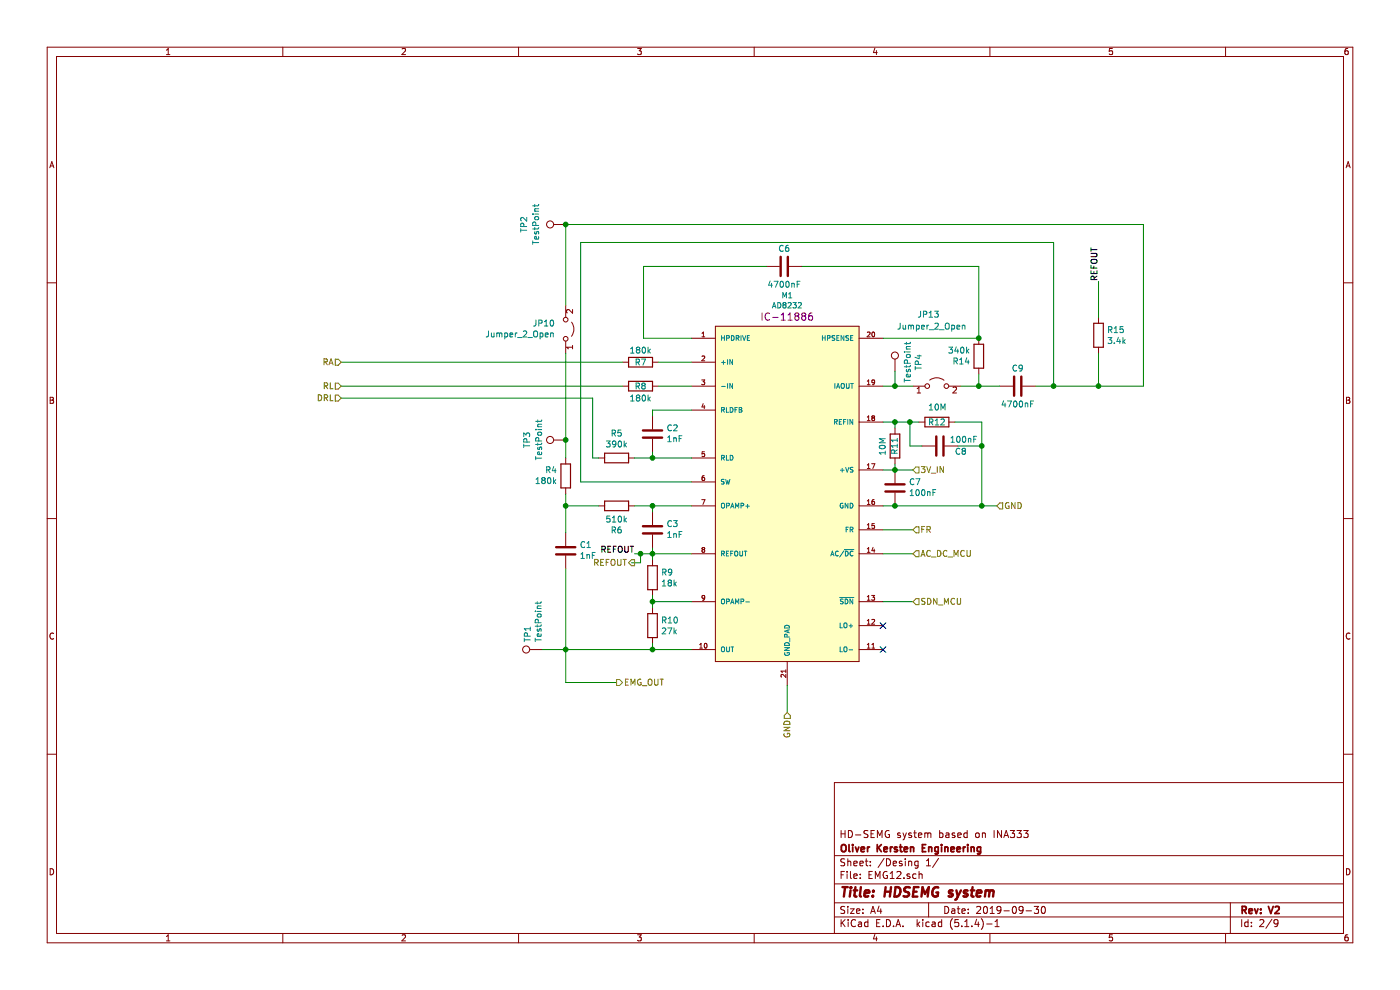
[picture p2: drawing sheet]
EESchema Schematic File Version 4
LIBS:ADS1298_FINAL-cache
EELAYER 30 0
EELAYER END
$Descr A4 11693 8268
encoding utf-8
Sheet 2 9
Title "HDSEMG system"
Date "2019-09-30"
Rev "V2"
Comp "Oliver Kersten Engineering"
Comment1 "HD-SEMG system based on INA333"
Comment2 ""
Comment3 ""
Comment4 ""
$EndDescr
$Comp
L Device:C C?
U 1 1
P 6550 2225
AR Path="/6DE65F14" Ref="C?"  Part="1" 
AR Path="/6DE5C03E/6DE65F14" Ref="C?"  Part="1" 
AR Path="/6DF2C954/6DE65F14" Ref="C?"  Part="1" 
AR Path="/794AF32B/6DE65F14" Ref="C6"  Part="1" 
F 0 "C6" V 6400 2225 50  0000 C CNN
F 1 "4700nF" V 6700 2225 50  0000 C CNN
F 2 "Capacitor_SMD:C_0805_2012Metric_Pad1.15x1.40mm_HandSolder" H 6588 2075 50  0001 C CNN
F 3 "~" H 6550 2225 50  0001 C CNN
	1    6550 2225
	0    1    1    0   
$EndComp
Wire Wire Line
	5775 3025 5500 3025
$Comp
L Device:C C?
U 1 1
P 5450 3625
AR Path="/6DE65F80" Ref="C?"  Part="1" 
AR Path="/6DE5C03E/6DE65F80" Ref="C?"  Part="1" 
AR Path="/6DF2C954/6DE65F80" Ref="C?"  Part="1" 
AR Path="/794AF32B/6DE65F80" Ref="C2"  Part="1" 
F 0 "C2" H 5335 3579 50  0000 R CNN
F 1 "1nF" H 5335 3670 50  0000 R CNN
F 2 "Capacitor_SMD:C_0805_2012Metric_Pad1.15x1.40mm_HandSolder" H 5488 3475 50  0001 C CNN
F 3 "~" H 5450 3625 50  0001 C CNN
	1    5450 3625
	-1   0    0    1   
$EndComp
Wire Wire Line
	4950 3825 5000 3825
Wire Wire Line
	5450 3775 5450 3825
Connection ~ 5450 3825
Wire Wire Line
	5450 3825 5775 3825
Wire Wire Line
	5450 3475 5450 3425
Wire Wire Line
	5450 3425 5775 3425
$Comp
L ADS1298_FINAL-rescue:AD8232-SparkFun-Sensors M?
U 1 1
P 6575 4425
AR Path="/6DE65F8E" Ref="M?"  Part="1" 
AR Path="/6DE5C03E/6DE65F8E" Ref="M?"  Part="1" 
AR Path="/6DF2C954/6DE65F8E" Ref="M?"  Part="1" 
AR Path="/794AF32B/6DE65F8E" Ref="M1"  Part="1" 
F 0 "M1" H 6575 6385 45  0000 C CNN
F 1 "AD8232" H 6575 6301 45  0000 C CNN
F 2 "Package_CSP:LFCSP-20-1EP_4x4mm_P0.5mm_EP2.1x2.1mm" H 6575 6225 20  0001 C CNN
F 3 "" H 6575 4425 60  0001 C CNN
F 4 "IC-11886" H 6575 6206 60  0000 C CNN "Veld4"
	1    6575 4425
	1    0    0    -1  
$EndComp
Wire Wire Line
	5775 2825 5375 2825
Wire Wire Line
	5375 2825 5375 2225
Wire Wire Line
	5375 2225 6400 2225
Wire Wire Line
	5775 5025 5450 5025
Connection ~ 5450 5425
Wire Wire Line
	5450 5425 5775 5425
Wire Wire Line
	4725 5700 5150 5700
Wire Wire Line
	4725 5425 4725 5700
$Comp
L Device:C C?
U 1 1
P 7475 4075
AR Path="/6DE65FBC" Ref="C?"  Part="1" 
AR Path="/6DE5C03E/6DE65FBC" Ref="C?"  Part="1" 
AR Path="/6DF2C954/6DE65FBC" Ref="C?"  Part="1" 
AR Path="/794AF32B/6DE65FBC" Ref="C7"  Part="1" 
F 0 "C7" H 7360 4029 50  0000 R CNN
F 1 "100nF" H 7360 4120 50  0000 R CNN
F 2 "Capacitor_SMD:C_0805_2012Metric_Pad1.15x1.40mm_HandSolder" H 7513 3925 50  0001 C CNN
F 3 "~" H 7475 4075 50  0001 C CNN
	1    7475 4075
	-1   0    0    1   
$EndComp
$Comp
L Device:R R?
U 1 1
P 5350 3025
AR Path="/78732C38" Ref="R?"  Part="1" 
AR Path="/6DE5C03E/78732C38" Ref="R?"  Part="1" 
AR Path="/6DF2C954/78732C38" Ref="R?"  Part="1" 
AR Path="/794AF32B/78732C38" Ref="R7"  Part="1" 
F 0 "R7" V 5350 3025 50  0000 C CNN
F 1 "180k" V 5250 3025 50  0000 C CNN
F 2 "Resistor_SMD:R_0805_2012Metric_Pad1.15x1.40mm_HandSolder" V 5280 3025 50  0001 C CNN
F 3 "~" H 5350 3025 50  0001 C CNN
	1    5350 3025
	0    1    1    0   
$EndComp
$Comp
L Device:R R?
U 1 1
P 5350 3225
AR Path="/78732C39" Ref="R?"  Part="1" 
AR Path="/6DE5C03E/78732C39" Ref="R?"  Part="1" 
AR Path="/6DF2C954/78732C39" Ref="R?"  Part="1" 
AR Path="/794AF32B/78732C39" Ref="R8"  Part="1" 
F 0 "R8" V 5350 3225 50  0000 C CNN
F 1 "180k" V 5450 3225 50  0000 C CNN
F 2 "Resistor_SMD:R_0805_2012Metric_Pad1.15x1.40mm_HandSolder" V 5280 3225 50  0001 C CNN
F 3 "~" H 5350 3225 50  0001 C CNN
	1    5350 3225
	0    1    1    0   
$EndComp
Wire Wire Line
	5500 3225 5775 3225
$Comp
L Device:R R?
U 1 1
P 5150 3825
AR Path="/6DE65FD2" Ref="R?"  Part="1" 
AR Path="/6DE5C03E/6DE65FD2" Ref="R?"  Part="1" 
AR Path="/6DF2C954/6DE65FD2" Ref="R?"  Part="1" 
AR Path="/794AF32B/6DE65FD2" Ref="R5"  Part="1" 
F 0 "R5" V 4943 3825 50  0000 C CNN
F 1 "390k" V 5034 3825 50  0000 C CNN
F 2 "Resistor_SMD:R_0805_2012Metric_Pad1.15x1.40mm_HandSolder" V 5080 3825 50  0001 C CNN
F 3 "~" H 5150 3825 50  0001 C CNN
	1    5150 3825
	0    1    1    0   
$EndComp
Wire Wire Line
	5300 3825 5450 3825
Wire Wire Line
	4725 1875 9550 1875
Wire Wire Line
	9550 1875 9550 3225
Wire Wire Line
	4950 3325 4950 3825
Wire Wire Line
	7375 4425 7625 4425
Wire Wire Line
	7375 3925 7475 3925
Connection ~ 7475 3925
Wire Wire Line
	7475 3925 7625 3925
$Comp
L Device:R R?
U 1 1
P 7825 3525
AR Path="/6DE65FF3" Ref="R?"  Part="1" 
AR Path="/6DE5C03E/6DE65FF3" Ref="R?"  Part="1" 
AR Path="/6DF2C954/6DE65FF3" Ref="R?"  Part="1" 
AR Path="/794AF32B/6DE65FF3" Ref="R12"  Part="1" 
F 0 "R12" V 7825 3450 50  0000 L CNN
F 1 "10M" V 7700 3450 50  0000 L CNN
F 2 "Resistor_SMD:R_0805_2012Metric_Pad1.15x1.40mm_HandSolder" V 7755 3525 50  0001 C CNN
F 3 "~" H 7825 3525 50  0001 C CNN
	1    7825 3525
	0    1    1    0   
$EndComp
$Comp
L Device:R R?
U 1 1
P 7475 3725
AR Path="/6DE65FFA" Ref="R?"  Part="1" 
AR Path="/6DE5C03E/6DE65FFA" Ref="R?"  Part="1" 
AR Path="/6DF2C954/6DE65FFA" Ref="R?"  Part="1" 
AR Path="/794AF32B/6DE65FFA" Ref="R11"  Part="1" 
F 0 "R11" V 7475 3650 50  0000 L CNN
F 1 "10M" V 7575 3650 50  0000 L CNN
F 2 "Resistor_SMD:R_0805_2012Metric_Pad1.15x1.40mm_HandSolder" V 7405 3725 50  0001 C CNN
F 3 "~" H 7475 3725 50  0001 C CNN
	1    7475 3725
	-1   0    0    1   
$EndComp
Wire Wire Line
	7475 3925 7475 3875
Wire Wire Line
	7475 3575 7475 3525
Wire Wire Line
	7375 3525 7475 3525
Connection ~ 7475 3525
Wire Wire Line
	7475 3525 7600 3525
$Comp
L Device:C C?
U 1 1
P 7850 3725
AR Path="/78732C3D" Ref="C?"  Part="1" 
AR Path="/6DE5C03E/78732C3D" Ref="C?"  Part="1" 
AR Path="/6DF2C954/78732C3D" Ref="C?"  Part="1" 
AR Path="/794AF32B/78732C3D" Ref="C8"  Part="1" 
F 0 "C8" V 7800 3550 50  0000 C CNN
F 1 "100nF" V 7900 3525 50  0000 C CNN
F 2 "Capacitor_SMD:C_0805_2012Metric_Pad1.15x1.40mm_HandSolder" H 7888 3575 50  0001 C CNN
F 3 "~" H 7850 3725 50  0001 C CNN
	1    7850 3725
	0    -1   -1   0   
$EndComp
Wire Wire Line
	8200 4225 8200 3725
Wire Wire Line
	8200 3525 7975 3525
Wire Wire Line
	7375 4225 7475 4225
Wire Wire Line
	8000 3725 8200 3725
Connection ~ 8200 3725
Wire Wire Line
	8200 3725 8200 3525
Wire Wire Line
	7700 3725 7600 3725
Wire Wire Line
	7600 3725 7600 3525
Connection ~ 7600 3525
Wire Wire Line
	7600 3525 7675 3525
Wire Wire Line
	7375 4625 7625 4625
NoConn ~ 7375 5225
NoConn ~ 7375 5425
Wire Wire Line
	7375 5025 7625 5025
Wire Wire Line
	8175 2825 8175 2225
Wire Wire Line
	6700 2225 8175 2225
Wire Wire Line
	4850 4025 4850 2025
Wire Wire Line
	4850 4025 5775 4025
Text HLabel 8325 4225 2    50   Input ~ 0
GND
Wire Wire Line
	8325 4225 8200 4225
Text HLabel 6575 5950 3    50   Input ~ 0
GND
Wire Wire Line
	6575 5725 6575 5950
Text HLabel 5150 5700 2    50   Output ~ 0
EMG_OUT
Wire Wire Line
	2850 3325 4950 3325
Text HLabel 2850 3025 0    50   Input ~ 0
RA
Text HLabel 2850 3225 0    50   Input ~ 0
RL
Text HLabel 2850 3325 0    50   Input ~ 0
DRL
Text Label 5300 4625 2    50   ~ 0
REFOUT
Text HLabel 7625 3925 2    50   Input ~ 0
3V_IN
Text HLabel 7625 4625 2    50   Input ~ 0
AC_DC_MCU
Text HLabel 7625 5025 2    50   Input ~ 0
SDN_MCU
$Comp
L Connector:TestPoint TP?
U 1 1
P 4725 3675
AR Path="/6DE5C03E/78732C3F" Ref="TP?"  Part="1" 
AR Path="/6DF2C954/78732C3F" Ref="TP?"  Part="1" 
AR Path="/794AF32B/78732C3F" Ref="TP3"  Part="1" 
F 0 "TP3" H 4725 4000 50  0000 C CNN
F 1 "TestPoint" H 4725 3900 50  0000 C CNN
F 2 "TestPoint:TestPoint_THTPad_1.5x1.5mm_Drill0.7mm" H 4925 3675 50  0001 C CNN
F 3 "~" H 4925 3675 50  0001 C CNN
	1    4725 3675
	0    -1   -1   0   
$EndComp
Connection ~ 4725 3675
Wire Wire Line
	4725 3675 4725 2950
Text HLabel 7625 4425 2    50   Input ~ 0
FR
Wire Wire Line
	8200 4225 7475 4225
Connection ~ 8200 4225
Connection ~ 7475 4225
$Comp
L Jumper:Jumper_2_Open JP?
U 1 1
P 4725 2750
AR Path="/6DE5C03E/78732C40" Ref="JP?"  Part="1" 
AR Path="/794AF32B/78732C40" Ref="JP10"  Part="1" 
F 0 "JP10" V 4771 2662 50  0000 R CNN
F 1 "Jumper_2_Open" V 4680 2662 50  0000 R CNN
F 2 "Jumper:SolderJumper-2_P1.3mm_Open_Pad1.0x1.5mm" H 4725 2750 50  0001 C CNN
F 3 "~" H 4725 2750 50  0001 C CNN
	1    4725 2750
	0    1    -1   0   
$EndComp
$Comp
L Connector:TestPoint TP?
U 1 1
P 4725 1875
AR Path="/6DE5C03E/78732C41" Ref="TP?"  Part="1" 
AR Path="/6DF2C954/78732C41" Ref="TP?"  Part="1" 
AR Path="/794AF32B/78732C41" Ref="TP2"  Part="1" 
F 0 "TP2" H 4725 2225 50  0000 C CNN
F 1 "TestPoint" H 4725 2125 50  0000 C CNN
F 2 "TestPoint:TestPoint_THTPad_1.5x1.5mm_Drill0.7mm" H 4925 1875 50  0001 C CNN
F 3 "~" H 4925 1875 50  0001 C CNN
	1    4725 1875
	0    -1   -1   0   
$EndComp
Wire Wire Line
	7375 3225 7475 3225
$Comp
L Device:R R?
U 1 1
P 8175 2975
AR Path="/78732C43" Ref="R?"  Part="1" 
AR Path="/6DE5C03E/78732C43" Ref="R?"  Part="1" 
AR Path="/6DF2C954/78732C43" Ref="R?"  Part="1" 
AR Path="/794AF32B/78732C43" Ref="R14"  Part="1" 
F 0 "R14" H 8245 3021 50  0000 L CNN
F 1 "340k" H 8245 2930 50  0000 L CNN
F 2 "Resistor_SMD:R_0805_2012Metric_Pad1.15x1.40mm_HandSolder" V 8105 2975 50  0001 C CNN
F 3 "~" H 8175 2975 50  0001 C CNN
	1    8175 2975
	-1   0    0    1   
$EndComp
Wire Wire Line
	8175 3125 8175 3225
Connection ~ 8175 3225
Wire Wire Line
	5350 4625 5300 4625
Connection ~ 5350 4625
Wire Wire Line
	5350 4700 5350 4625
Wire Wire Line
	5275 4700 5350 4700
Text HLabel 5300 4700 0    50   Output ~ 0
REFOUT
$Comp
L Connector:TestPoint TP?
U 1 1
P 4525 5425
AR Path="/6DE5C03E/78732C3E" Ref="TP?"  Part="1" 
AR Path="/6DF2C954/78732C3E" Ref="TP?"  Part="1" 
AR Path="/794AF32B/78732C3E" Ref="TP1"  Part="1" 
AR Path="/78732C3E" Ref="TP?"  Part="1" 
F 0 "TP1" H 4583 5545 50  0000 L CNN
F 1 "TestPoint" H 4583 5454 50  0000 L CNN
F 2 "TestPoint:TestPoint_THTPad_1.5x1.5mm_Drill0.7mm" H 4725 5425 50  0001 C CNN
F 3 "~" H 4725 5425 50  0001 C CNN
	1    4525 5425
	0    -1   -1   0   
$EndComp
Connection ~ 4725 5425
Wire Wire Line
	4725 4225 5000 4225
Wire Wire Line
	4725 3675 4725 3825
Wire Wire Line
	5350 4625 5450 4625
Wire Wire Line
	5450 5025 5450 5075
$Comp
L Device:R R10
U 1 1
P 5450 5225
F 0 "R10" H 5520 5271 50  0000 L CNN
F 1 "27k" H 5520 5180 50  0000 L CNN
F 2 "Resistor_SMD:R_0805_2012Metric_Pad1.15x1.40mm_HandSolder" V 5380 5225 50  0001 C CNN
F 3 "~" H 5450 5225 50  0001 C CNN
	1    5450 5225
	1    0    0    -1  
$EndComp
Wire Wire Line
	5450 5375 5450 5425
$Comp
L Device:R R6
U 1 1
P 5150 4225
F 0 "R6" V 4943 4225 50  0000 C CNN
F 1 "510k" V 5034 4225 50  0000 C CNN
F 2 "Resistor_SMD:R_0805_2012Metric_Pad1.15x1.40mm_HandSolder" V 5080 4225 50  0001 C CNN
F 3 "~" H 5150 4225 50  0001 C CNN
	1    5150 4225
	0    1    -1   0   
$EndComp
Wire Wire Line
	5300 4225 5450 4225
$Comp
L Device:C C?
U 1 1
P 5450 4425
AR Path="/785A882E" Ref="C?"  Part="1" 
AR Path="/6DE5C03E/785A882E" Ref="C?"  Part="1" 
AR Path="/6DF2C954/785A882E" Ref="C?"  Part="1" 
AR Path="/794AF32B/785A882E" Ref="C3"  Part="1" 
F 0 "C3" H 5335 4379 50  0000 R CNN
F 1 "1nF" H 5335 4470 50  0000 R CNN
F 2 "Capacitor_SMD:C_0805_2012Metric_Pad1.15x1.40mm_HandSolder" H 5488 4275 50  0001 C CNN
F 3 "~" H 5450 4425 50  0001 C CNN
	1    5450 4425
	-1   0    0    1   
$EndComp
$Comp
L Device:C C?
U 1 1
P 4725 4600
AR Path="/785A887C" Ref="C?"  Part="1" 
AR Path="/6DE5C03E/785A887C" Ref="C?"  Part="1" 
AR Path="/6DF2C954/785A887C" Ref="C?"  Part="1" 
AR Path="/794AF32B/785A887C" Ref="C1"  Part="1" 
F 0 "C1" H 4610 4554 50  0000 R CNN
F 1 "1nF" H 4610 4645 50  0000 R CNN
F 2 "Capacitor_SMD:C_0805_2012Metric_Pad1.15x1.40mm_HandSolder" H 4763 4450 50  0001 C CNN
F 3 "~" H 4725 4600 50  0001 C CNN
	1    4725 4600
	-1   0    0    1   
$EndComp
$Comp
L Device:R R4
U 1 1
P 4725 3975
F 0 "R4" H 4655 3929 50  0000 R CNN
F 1 "180k" H 4655 4020 50  0000 R CNN
F 2 "Resistor_SMD:R_0805_2012Metric_Pad1.15x1.40mm_HandSolder" V 4655 3975 50  0001 C CNN
F 3 "~" H 4725 3975 50  0001 C CNN
	1    4725 3975
	1    0    0    1   
$EndComp
Wire Wire Line
	4725 4125 4725 4225
Wire Wire Line
	4725 5425 5450 5425
Wire Wire Line
	4725 4450 4725 4225
Connection ~ 4725 4225
Wire Wire Line
	5450 4275 5450 4225
Connection ~ 5450 4225
Wire Wire Line
	5450 4225 5775 4225
Wire Wire Line
	5450 4575 5450 4625
Connection ~ 5450 4625
Wire Wire Line
	5450 4625 5775 4625
$Comp
L Device:R R9
U 1 1
P 5450 4825
F 0 "R9" H 5520 4871 50  0000 L CNN
F 1 "18k" H 5520 4780 50  0000 L CNN
F 2 "Resistor_SMD:R_0805_2012Metric_Pad1.15x1.40mm_HandSolder" V 5380 4825 50  0001 C CNN
F 3 "~" H 5450 4825 50  0001 C CNN
	1    5450 4825
	1    0    0    -1  
$EndComp
Wire Wire Line
	5450 4675 5450 4625
Wire Wire Line
	5450 4975 5450 5025
Connection ~ 5450 5025
Wire Wire Line
	8175 3225 8350 3225
$Comp
L Device:C C?
U 1 1
P 8500 3225
AR Path="/7874AAA5" Ref="C?"  Part="1" 
AR Path="/6DE5C03E/7874AAA5" Ref="C?"  Part="1" 
AR Path="/6DF2C954/7874AAA5" Ref="C?"  Part="1" 
AR Path="/794AF32B/7874AAA5" Ref="C9"  Part="1" 
F 0 "C9" V 8350 3225 50  0000 C CNN
F 1 "4700nF" V 8650 3225 50  0000 C CNN
F 2 "Capacitor_SMD:C_0805_2012Metric_Pad1.15x1.40mm_HandSolder" H 8538 3075 50  0001 C CNN
F 3 "~" H 8500 3225 50  0001 C CNN
	1    8500 3225
	0    1    1    0   
$EndComp
Wire Wire Line
	8650 3225 8800 3225
Wire Wire Line
	4850 2025 8800 2025
Connection ~ 8800 3225
Wire Wire Line
	8800 3225 9175 3225
$Comp
L Device:R R?
U 1 1
P 9175 2800
AR Path="/7874CFB6" Ref="R?"  Part="1" 
AR Path="/6DE5C03E/7874CFB6" Ref="R?"  Part="1" 
AR Path="/6DF2C954/7874CFB6" Ref="R?"  Part="1" 
AR Path="/794AF32B/7874CFB6" Ref="R15"  Part="1" 
F 0 "R15" H 9245 2846 50  0000 L CNN
F 1 "3.4k" H 9245 2755 50  0000 L CNN
F 2 "Resistor_SMD:R_0805_2012Metric_Pad1.15x1.40mm_HandSolder" V 9105 2800 50  0001 C CNN
F 3 "~" H 9175 2800 50  0001 C CNN
	1    9175 2800
	1    0    0    -1  
$EndComp
Wire Wire Line
	9175 2950 9175 3225
Connection ~ 9175 3225
Wire Wire Line
	9175 3225 9550 3225
Wire Wire Line
	9175 2650 9175 2350
Text Label 9175 2350 1    50   ~ 0
REFOUT
$Comp
L Connector:TestPoint TP?
U 1 1
P 7475 3100
AR Path="/6DE5C03E/5F1825CC" Ref="TP?"  Part="1" 
AR Path="/6DF2C954/5F1825CC" Ref="TP?"  Part="1" 
AR Path="/794AF32B/5F1825CC" Ref="TP4"  Part="1" 
F 0 "TP4" V 7670 3174 50  0000 C CNN
F 1 "TestPoint" V 7579 3174 50  0000 C CNN
F 2 "TestPoint:TestPoint_THTPad_1.5x1.5mm_Drill0.7mm" H 7675 3100 50  0001 C CNN
F 3 "~" H 7675 3100 50  0001 C CNN
	1    7475 3100
	1    0    0    -1  
$EndComp
Connection ~ 8175 2825
Wire Wire Line
	7375 2825 8175 2825
$Comp
L Jumper:Jumper_2_Open JP?
U 1 1
P 7825 3225
AR Path="/6DE5C03E/68F56670" Ref="JP?"  Part="1" 
AR Path="/794AF32B/68F56670" Ref="JP13"  Part="1" 
F 0 "JP13" H 7850 3825 50  0000 R CNN
F 1 "Jumper_2_Open" H 8075 3725 50  0000 R CNN
F 2 "Jumper:SolderJumper-2_P1.3mm_Open_Pad1.0x1.5mm" H 7825 3225 50  0001 C CNN
F 3 "~" H 7825 3225 50  0001 C CNN
	1    7825 3225
	1    0    0    -1  
$EndComp
Wire Wire Line
	8025 3225 8175 3225
Wire Wire Line
	7475 3100 7475 3225
Connection ~ 7475 3225
Wire Wire Line
	7475 3225 7625 3225
Wire Wire Line
	2850 3225 5200 3225
Wire Wire Line
	4725 4750 4725 5425
Wire Wire Line
	4525 5425 4725 5425
Wire Wire Line
	8800 2025 8800 3225
Wire Wire Line
	2850 3025 5200 3025
Connection ~ 4725 1875
Wire Wire Line
	4725 1875 4725 2550
$EndSCHEMATC
